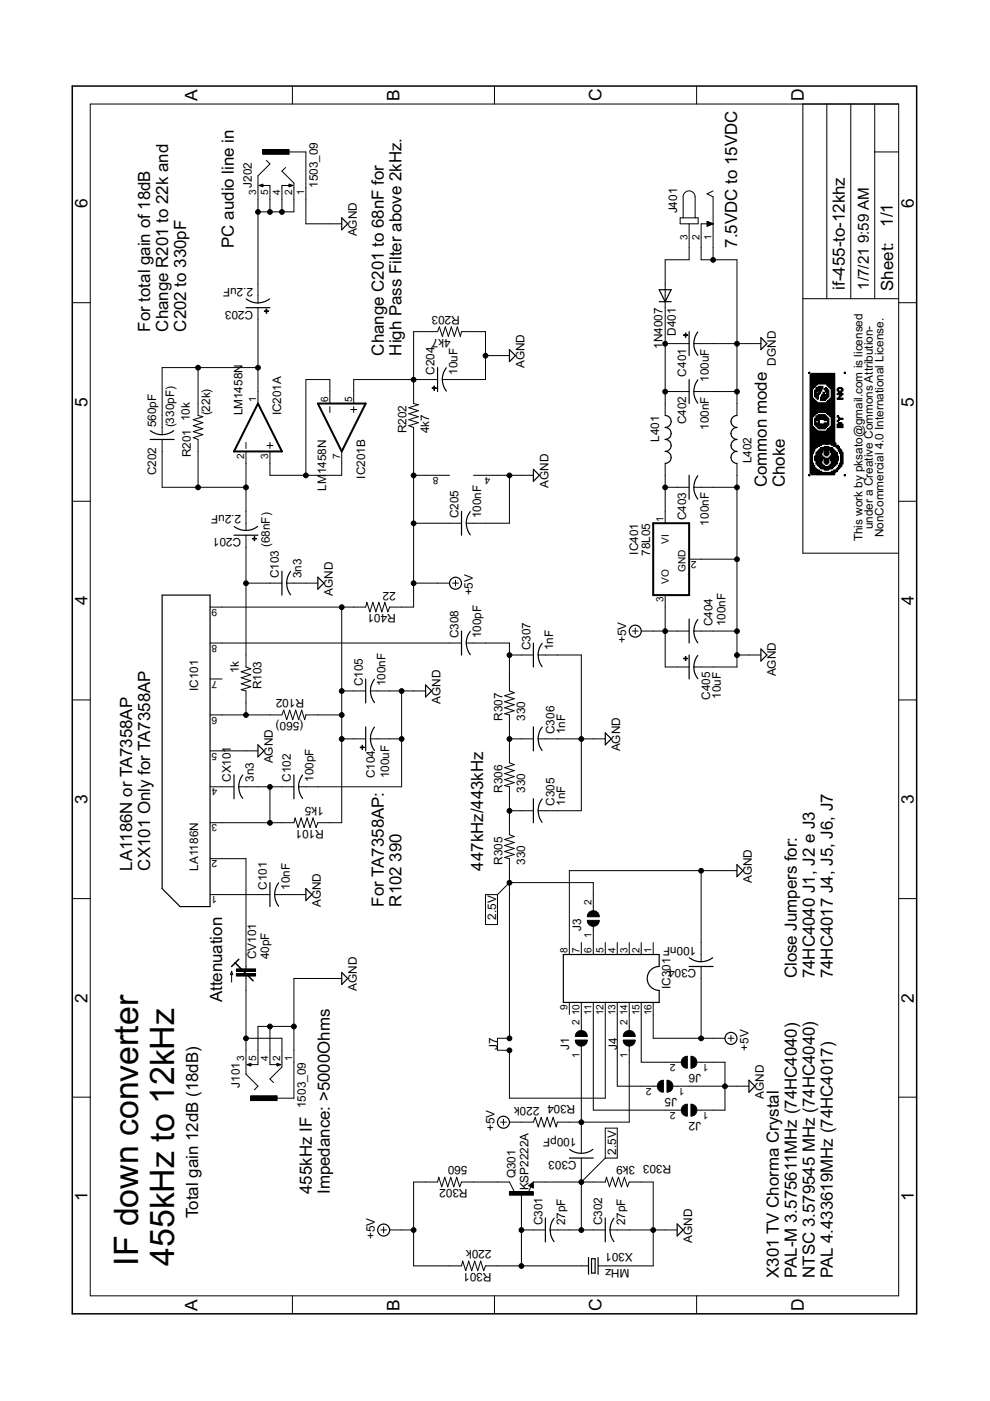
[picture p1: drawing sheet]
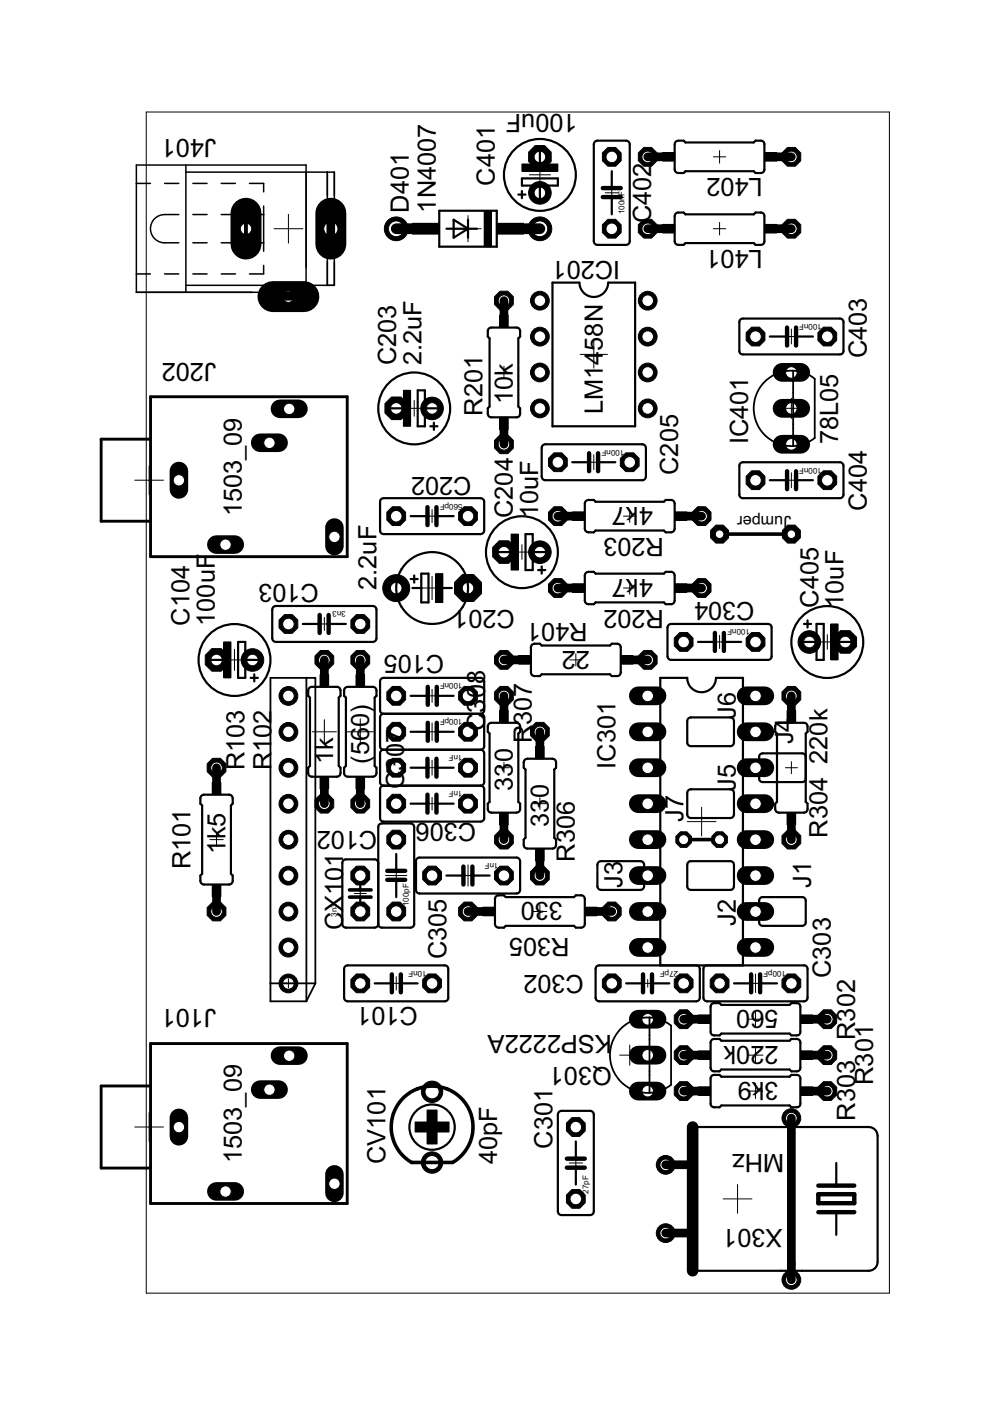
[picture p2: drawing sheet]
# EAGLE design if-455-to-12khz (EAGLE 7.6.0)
123

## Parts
C101  10nF  C-US050-025X075  [C050-025X075]
C102  100pF  C-US050-025X075  [C050-025X075]
C103  3n3  C-US050-025X075  [C050-025X075]
C104  100uF  CPOL-USE2.5-5  [E2,5-5]
C105  100nF  C-US050-025X075  [C050-025X075]
C201  2.2uF  CPOL-USE5-5  [E5-5]
C202  560pF  C-US050-025X075  [C050-025X075]
C203  2.2uF  CPOL-USE2.5-5  [E2,5-5]
C204  10uF  CPOL-USE2.5-5  [E2,5-5]
C205  100nF  C-US050-025X075  [C050-025X075]
C301  27pF  C-US050-025X075  [C050-025X075]
C302  27pF  C-US050-025X075  [C050-025X075]
C303  100pF  C-US050-025X075  [C050-025X075]
C304  100nF  C-US050-025X075  [C050-025X075]
C305  1nF  C-US050-025X075  [C050-025X075]
C306  1nF  C-US050-025X075  [C050-025X075]
C307  1nF  C-US050-025X075  [C050-025X075]
C308  100pF  C-US050-025X075  [C050-025X075]
C401  100uF  CPOL-USE2.5-5  [E2,5-5]
C402  100nF  C-US050-025X075  [C050-025X075]
C403  100nF  C-US050-025X075  [C050-025X075]
C404  100nF  C-US050-025X075  [C050-025X075]
C405  10uF  CPOL-USE2.5-5  [E2,5-5]
CV101  40pF  C-TRIMMTZ03  [CTRIMTZ03]
CX101  3n3  C-US025-025X050  [C025-025X050]
D401  1N4007  1N4004  [DO41-10]
IC101  LA1186N  SIP09  [SIP09]
IC201  LM1458N  [DIL08]
IC301  DIL16  [DIL16]
IC401  78L05  78L05L-  [TO92-]
J1  SJ  [SJ]
J2  SJ  [SJ]
J3  SJ  [SJ]
J4  SJ  [SJ]
J5  SJ  [SJ]
J6  SJ  [SJ]
J101  1503_09  [1503_09]
J202  1503_09  [1503_09]
J401  JACK-PLUG0  [SPC4077]
L401  L-US0207/10  [0207/10]
L402  L-US0207/10  [0207/10]
Q301  KSP2222A  2N2222-NPN-TO92-EBC  [TO92-EBC]
R101  1k5  R-US_0207/10  [0207/10]
R102  (560)  R-US_0207/10  [0207/10]
R103  1k  R-US_0207/10  [0207/10]
R201  10k  R-US_0207/10  [0207/10]
R202  4k7  R-US_0207/10  [0207/10]
R203  4k7  R-US_0207/10  [0207/10]
R301  220k  R-US_0207/10  [0207/10]
R302  560  R-US_0207/10  [0207/10]
R303  3k9  R-US_0207/10  [0207/10]
R304  220k  R-US_0207/10  [0207/10]
R305  330  R-US_0207/10  [0207/10]
R306  330  R-US_0207/10  [0207/10]
R307  330  R-US_0207/10  [0207/10]
R401  22  R-US_0207/10  [0207/10]
X301  MHz  CRYSTALHC49U-LM  [HC49U-LM]

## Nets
+5V: C205.1 C304.1 C404.1 C405.+ IC201.8(P:V+) IC301.16 IC401.3(VO) R202.1 R301.2 R302.2 R304.1 R401.1
AGND: C101.2 C102.2 C103.2 C104.- C105.2 C204.- C205.2 C302.2 C304.2 C305.2 C306.2 C307.2 C403.2 C404.2 C405.- IC101.5 IC201.4(P:V-) IC301.8 IC401.2(GND) J2.1 J5.1 J6.1 J101.1 J101.4 J101.5 J202.1 L402.2 R203.2 R303.1 X301.2
DGND: C401.- C402.2 J401.1 J401.2 L402.1
N$1: C301.1 Q301.B R301.1 X301.1
N$2: C301.2 C302.1 C303.1 Q301.E R303.2
N$3: CV101.2(A) J101.2 J101.3
N$4: C101.1 IC101.1
N$5: IC301.12 J3.2 R305.2
N$6: C104.+ C105.1 IC101.9 R101.1 R102.2 R401.2
N$7: C303.2 J1.1 J4.1 R304.2
N$8: C305.1 R305.1 R306.2
N$9: C306.1 R306.1 R307.2
N$12: C102.1 CX101.2 IC101.3 R101.2
N$13: CV101.1(E) IC101.2
N$14: C308.1 IC101.8
N$15: C307.1 C308.2 R307.1
N$16: IC101.6 R102.1 R103.2
N$17: C103.1 C201.+ R103.1
N$18: C403.1 IC401.1(VI) L401.1
N$19: C202.2 C203.+ IC201.1(A:OUT) R201.2
N$20: C201.- C202.1 IC201.2(A:-IN) R201.1
N$21: IC201.3(A:+IN) IC201.6(B:-IN) IC201.7(B:OUT)
N$22: C203.- J202.2 J202.3 J202.4 J202.5
N$23: CX101.1 IC101.4
N$24: Q301.C R302.1
N$25: IC301.14 J4.2
N$26: IC301.10 J1.2
N$27: IC301.11 J2.2
N$28: IC301.15 J6.2
N$29: IC301.13 J5.2
N$30: D401.A J401.3
N$32: IC301.6 J3.1
N$34: C401.+ C402.1 D401.C L401.2
N$38: C204.+ IC201.5(B:+IN) R202.2 R203.1
Unconnected: IC101.7 IC301.1 IC301.2 IC301.3 IC301.4 IC301.5 IC301.7 IC301.9

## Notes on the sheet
- LA1186N or TA7358AP
  CX101 Only for TA7358AP
- IF down converter
  455kHz to 12kHz
- (330pF)
- For total gain of 18dB
  Change R201 to 22k and
  C202 to 330pF
- Total gain 12dB (18dB)
- (22k)
- Attenuation
- PC audio line in
- (68nF)
- 455kHz IF
  Impedance: >5000Ohms
- For TA7358AP:
  R102 390
- Change C201 to 68nF for 
  High Pass Filter above 2kHz.
- 447kHz/443kHz
- J7 | 2.5V
- 2.5V
- 7.5VDC to 15VDC
- Common mode
  Choke
- X301 TV Chorma Crystal
  PAL-M 3.575611MHz (74HC4040)
  NTSC 3.579545 MHz (74HC4040)
  PAL 4.433619MHz (74HC4017)
- Close Jumpers for:
  74HC4040 J1, J2 e J3
  74HC4017 J4, J5, J6, J7
- This work by pksato@gmail.com is licensed
  under a Creative Commons Attribution-
  NonCommercial 4.0 International License.

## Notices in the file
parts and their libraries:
my_parts: This work is licensed under a Creative Commons Attribution-NonCommercial 4.0 International License.
